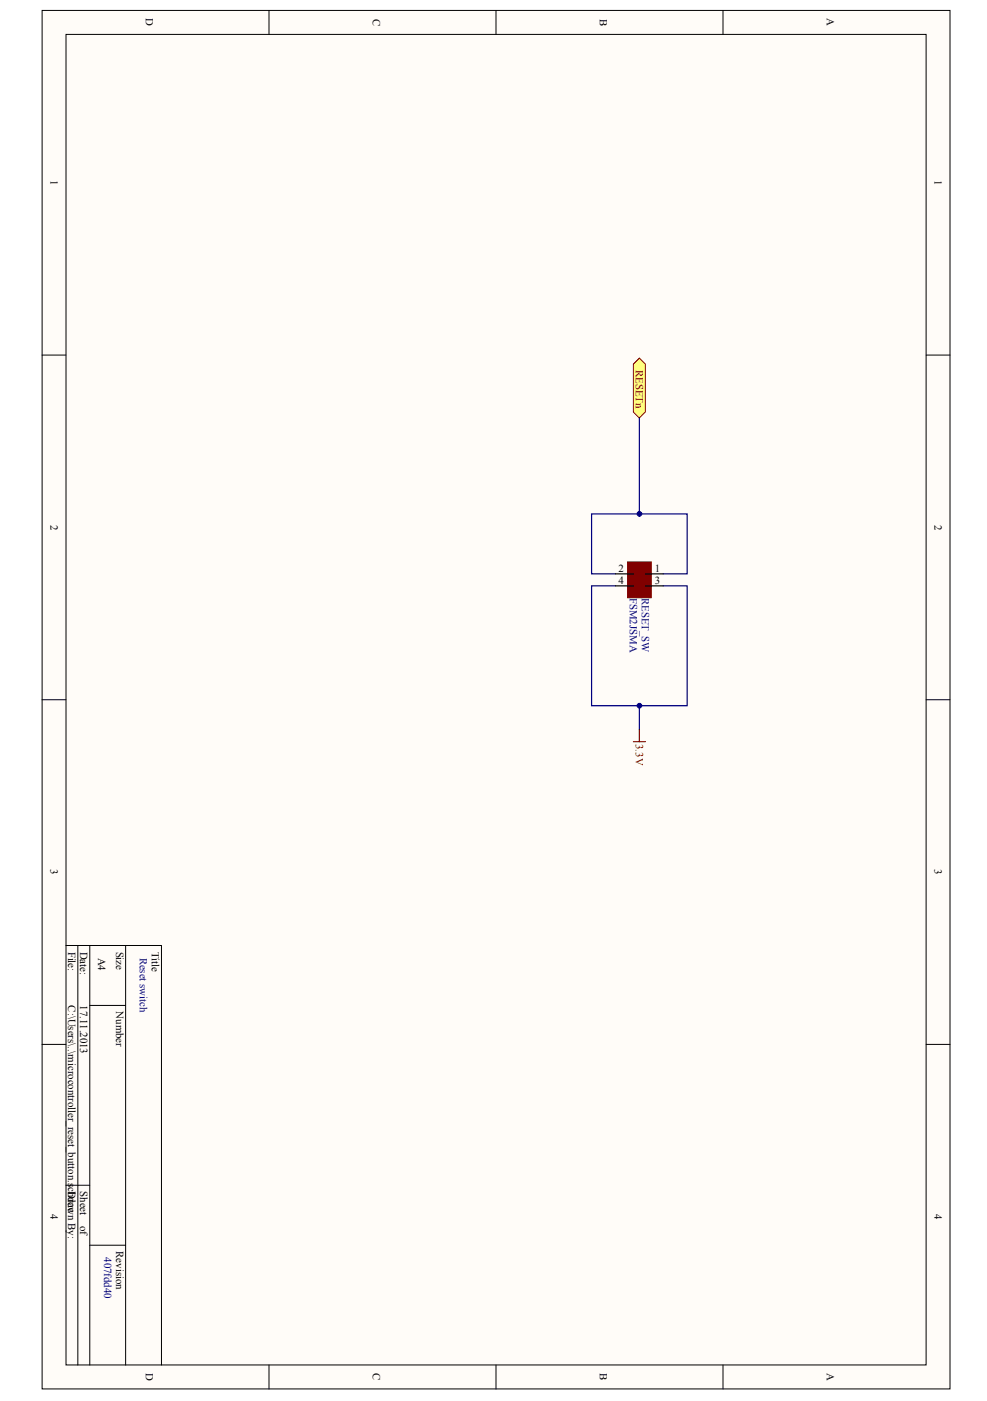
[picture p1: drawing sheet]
<svg xmlns="http://www.w3.org/2000/svg" width="202mm" height="287mm" viewBox="0 0 202 287" stroke-linecap="round" stroke-linejoin="round" font-family="sans-serif">
<g fill="#fffcf8" stroke="#000" stroke-width=".2">
<path d="M8.6 2.1h186v282.2h-186z"/>
<path d="M13.5 7h176.2v272.4h-176.2z"/>
</g>
<g fill="none" stroke="#000" stroke-width=".2">
<path d="M55.1 2.1v4.9M101.6 2.1v4.9M148.1 2.1v4.9M8.6 72.7h4.9M189.7 72.7h4.9M8.6 143.2h4.9M189.7 143.2h4.9M13.5 193.6h19.6v85.9M15.9 193.6v85.9M18.4 193.6v85.9M25.7 193.6v85.9M8.6 213.8h4.9"/>
<path d="M18.4 205.8h7.3M189.7 213.8h4.9M13.5 242.6h4.9M18.4 254.9h7.3M55.1 279.5v4.9M101.6 279.5v4.9M148.1 279.5v4.9"/>
</g>
<path d="M126.1 119.9h-4.9v24.6h19.5v-24.6h-4.9M130.9 144.5v4.9" fill="none" stroke="#000080" stroke-width=".25"/>
<circle cx="131" cy="144.5" r=".48" fill="#000080" stroke="#000080" stroke-width=".2"/>
<path d="M130.9 73.3l1.3 1.2v9.8l-1.3 1.3-1.2-1.3v-9.8z" fill-rule="evenodd" fill="#ffff80" stroke="#800000" stroke-width=".2"/>
<path d="M130.9 85.6v19.6M126.1 117.5h-4.9v-12.3h19.5v12.3h-4.9" fill="none" stroke="#000080" stroke-width=".25"/>
<circle cx="131" cy="105.2" r=".48" fill="#000080" stroke="#000080" stroke-width=".2"/>
<path d="M128.5 115h4.9v7.4h-4.9z" fill="#800000" stroke="#800000" stroke-width=".2"/>
<path d="M126.1 117.5h3.6M126.1 119.9h3.6M132.2 117.5h3.6M132.2 119.9h3.6" fill="none" stroke="#000" stroke-width=".25"/>
<path d="M129.7 151.8h2.5M130.9 149.4v2.4" fill="none" stroke="#800000" stroke-width=".25"/>
<g font-size="2.2">
<text x="29.9" y="3.8" transform="rotate(90 29.9 3.8)">D</text>
<text x="76.4" y="3.8" transform="rotate(90 76.4 3.8)">C</text>
<text x="122.9" y="3.8" transform="rotate(90 122.9 3.8)">B</text>
<text x="169.3" y="3.8" transform="rotate(90 169.3 3.8)">A</text>
<text x="10.3" y="36.9" transform="rotate(90 10.3 36.9)">1</text>
<text x="191.4" y="36.9" transform="rotate(90 191.4 36.9)">1</text>
<text x="10.3" y="107.4" transform="rotate(90 10.3 107.4)">2</text>
<text x="191.4" y="107.4" transform="rotate(90 191.4 107.4)">2</text>
<text x="126.7" y="117">2</text>
<text x="126.7" y="119.5">4</text>
<text x="134.1" y="117">1</text>
<text x="134.1" y="119.5">3</text>
<text x="10.3" y="178" transform="rotate(90 10.3 178)">3</text>
<text x="191.4" y="178" transform="rotate(90 191.4 178)">3</text>
<text x="14" y="194.8" transform="rotate(90 14 194.8)">File:</text>
<text x="16.4" y="194.8" transform="rotate(90 16.4 194.8)">Date:</text>
<text x="20.1" y="196" transform="rotate(90 20.1 196)">A4</text>
<text x="23.8" y="194.8" transform="rotate(90 23.8 194.8)">Size</text>
<text x="31.1" y="194.8" transform="rotate(90 31.1 194.8)">Title</text>
<text x="14" y="205.8" transform="rotate(90 14 205.8)">C:\Users\..\microcontroller_reset_button.schdoc</text>
<text x="16.4" y="205.8" transform="rotate(90 16.4 205.8)">17.11.2013</text>
<text x="23.8" y="207.1" transform="rotate(90 23.8 207.1)">Number</text>
<text x="14" y="243.9" transform="rotate(90 14 243.9)">Drawn By:</text>
<text x="16.4" y="243.9" transform="rotate(90 16.4 243.9)">Sheet</text>
<text x="10.3" y="248.5" transform="rotate(90 10.3 248.5)">4</text>
<text x="16.4" y="250.9" transform="rotate(90 16.4 250.9)">of</text>
<text x="191.4" y="248.5" transform="rotate(90 191.4 248.5)">4</text>
<text x="23.8" y="256.1" transform="rotate(90 23.8 256.1)">Revision</text>
<text x="29.9" y="281.1" transform="rotate(90 29.9 281.1)">D</text>
<text x="76.4" y="281.2" transform="rotate(90 76.4 281.2)">C</text>
<text x="122.9" y="281.2" transform="rotate(90 122.9 281.2)">B</text>
<text x="169.3" y="281.1" transform="rotate(90 169.3 281.1)">A</text>
</g>
<g font-size="2.2" fill="#800000">
<text x="130.2" y="75.8" transform="rotate(90 130.2 75.8)">RESETn</text>
<text x="130.2" y="152.3" transform="rotate(90 130.2 152.3)">3.3V</text>
</g>
<g font-size="2.2" fill="#000080">
<text x="129" y="122.4" transform="rotate(90 129 122.4)">FSM2JSMA</text>
<text x="131.4" y="122.4" transform="rotate(90 131.4 122.4)">RESET_SW</text>
<text x="28.6" y="196" transform="rotate(90 28.6 196)">Reset switch</text>
<text x="21.3" y="257.4" transform="rotate(90 21.3 257.4)">407fdd40</text>
</g>
</svg>
